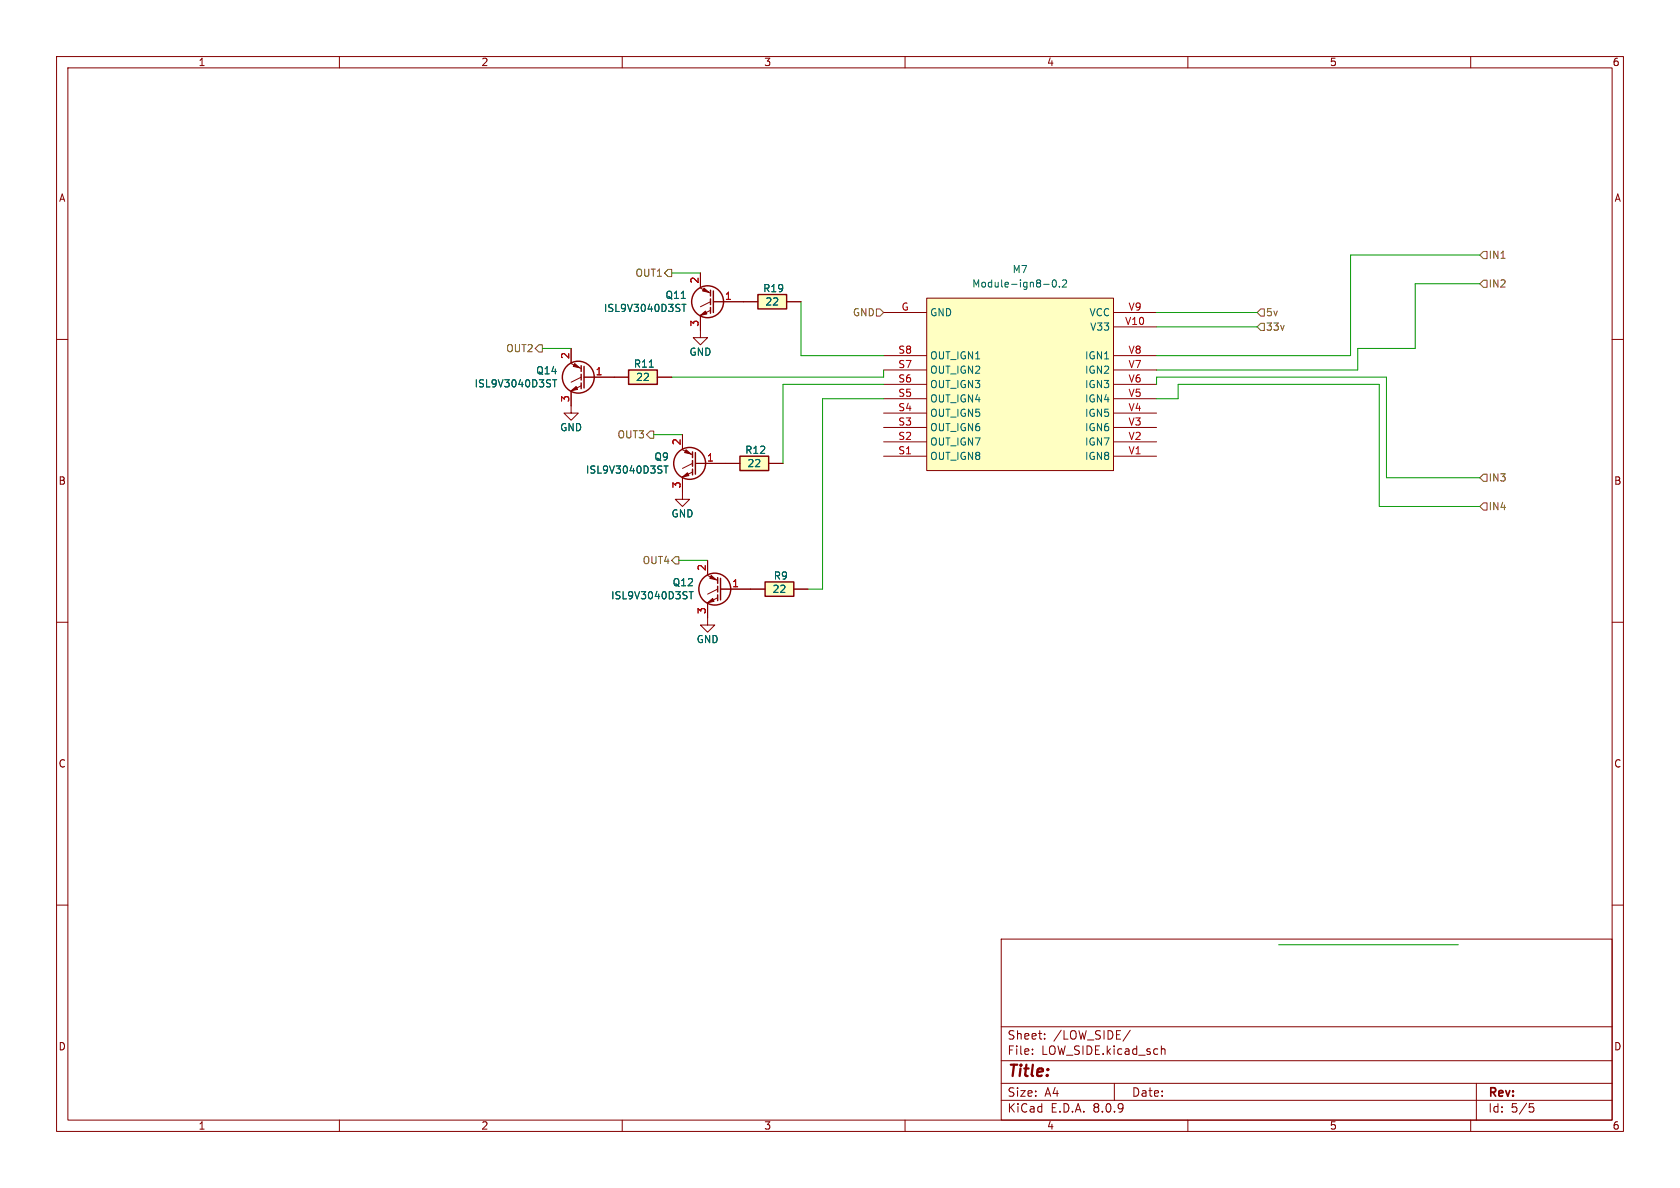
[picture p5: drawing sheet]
<svg xmlns="http://www.w3.org/2000/svg" width="297mm" height="210mm" viewBox="0 0 297 210" stroke-linecap="round" stroke-linejoin="round" font-family="sans-serif">
<g fill="none" stroke="#840000" stroke-width=".18">
<path d="M10 10h277v190h-277zM12 12h273v186h-273zM60 10v2M110 10v2M160 10v2M210 10v2M260 10v2M10 60h2M285 60h2M10 110h2M285 110h2M10 160h2"/>
<path d="M177 166h108v32h-108zM285 160h2M60 198v2M110 198v2M160 198v2M177 194.5h108M177 191.5h108M177 187.5h108M177 181.5h108M182.5 186.3v.1M182.5 185.5v.1M184.7 183.6v.1"/>
<path d="M184.7 182.8v.1M197 191.5v3M199.8 182.1l-1.3 2M205.3 185.5l.2-.1 .4 .1 .1 .9M210 198v2M260 198v2M261 191.5v6.5M270.4 195.1h.7M270.5 195.7h.4l.3 .3-.2 .5-.5 .1"/>
</g>
<path d="M130.8 80.6h5.1v2.6h-5.1z" fill="#ffffc2"/>
<path d="M130.8 80.6h5.1v2.6h-5.1z" fill="none" stroke="#840000" stroke-width=".25"/>
<path d="M128.3 81.9h2.5M135.9 81.9h2.5" fill="none" stroke="#840000" stroke-width=".18"/>
<path d="M163.8 52.7h33v30.5h-33z" fill="#ffffc2"/>
<g fill="none" stroke="#840000" stroke-width=".18">
<path d="M123.8 55.9v3.8h1.3l-1.3 1.3-1.2-1.3h1.2M123.8 50.9l1.8 .9M123.8 48.3v2.5M125.6 54.9l-1.8 .9M125.6 53.3l-1.8 .9M126.1 53.3h5.3M156.2 55.2h7.6M163.8 52.7h33v30.5h-33zM196.8 55.2h7.7M196.8 57.8h7.7M156.2 78.1h7.6M156.2 75.6h7.6"/>
<path d="M156.2 73h7.6M156.2 70.5h7.6M156.2 67.9h7.6M156.2 65.4h7.6M156.2 62.9h7.6M196.8 78.1h7.7M196.8 75.6h7.7M196.8 73h7.7M196.8 70.5h7.7M196.8 67.9h7.7M196.8 65.4h7.7M196.8 62.9h7.7"/>
<path d="M156.2 80.6h7.6M196.8 80.6h7.7"/>
</g>
<path d="M120.6 53.8h.7M120.9 53.8v1.3M184.5 50.3h1M186.2 49.5h.1a.68 .68 0 0 1 .5 .6 .68 .68 0 0 1-.5 .6 .84 .84 0 0 1-.1-1.2zM187.3 50.6v.1M187.8 49.6l.5-.1 .3 .3-.8 .9h.8" fill="none" stroke="#006464" stroke-width=".18"/>
<g fill="none" stroke="#840000" stroke-width=".25">
<path d="M125.6 51.3v1M125.6 52.8v1M125.6 54.4v1M126.1 51.4v3.8"/>
<circle cx="125.1" cy="53.3" r="2.82"/>
</g>
<g fill="#840000" stroke="#840000" stroke-width=".18">
<path d="M123.8 55.8l.9-.8 .3 .5z"/>
<path d="M124.5 50.9l.8 .8-1.1-.3z"/>
</g>
<path d="M134 52.1h5.1v2.5h-5.1z" fill="#ffffc2"/>
<g fill="none" stroke="#840000" stroke-width=".25">
<path d="M134 52.1h5.1v2.5h-5.1zM122.4 79.9v1M122.4 81.4v1M122.4 82.9v1M122.9 80v3.8M126.9 102.1v1M126.9 103.6v1M126.9 105.2v1M127.4 102.2v3.8"/>
<circle cx="121.9" cy="81.9" r="2.82"/>
<circle cx="126.4" cy="104.1" r="2.82"/>
</g>
<g fill="none" stroke="#840000" stroke-width=".18">
<path d="M131.4 53.3h2.6M139.1 53.3h2.5M101 71.8v1.2h1.2l-1.2 1.3-1.3-1.3h1.3M120.6 79.5l1.8 .9M120.6 76.8v2.6M120.6 84.5v3.8h1.3l-1.3 1.2-1.2-1.2h1.2M122.4 83.4l-1.8 .9M122.4 81.9l-1.8 .9M122.9 81.9h5.4M125.1 99.1v2.5M125.1 106.7v3.8h1.3l-1.3 1.3-1.3-1.3h1.3M125.1 101.7l1.8 .9"/>
<path d="M126.9 105.7l-1.8 .9M126.9 104.1l-1.8 .9M127.4 104.1h5.3"/>
</g>
<g fill="#840000" stroke="#840000" stroke-width=".18">
<path d="M120.6 84.3l.9-.7 .3 .5z"/>
<path d="M121.3 79.5l.9 .8-1.2-.3z"/>
<path d="M125.1 106.6l.9-.8 .2 .5z"/>
<path d="M125.7 101.7l.9 .8-1.1-.3z"/>
</g>
<path d="M117.4 82.4h.7M117.7 82.4v1.2M121.8 104.6h.8M122.2 104.6v1.3" fill="none" stroke="#006464" stroke-width=".18"/>
<path d="M111.1 65.4h5.1v2.5h-5.1z" fill="#ffffc2"/>
<path d="M111.1 65.4h5.1v2.5h-5.1z" fill="none" stroke="#840000" stroke-width=".25"/>
<path d="M108.6 66.7h2.5M116.2 66.7h2.5" fill="none" stroke="#840000" stroke-width=".18"/>
<path d="M114.8 64.9h.7" fill="none" stroke="#006464" stroke-width=".18"/>
<path d="M135.3 102.9h5v2.5h-5z" fill="#ffffc2"/>
<g fill="none" stroke="#840000" stroke-width=".25">
<path d="M102.7 64.6v1.1M102.7 66.2v1M102.7 67.7v1M103.3 64.8v3.8M135.3 102.9h5v2.5h-5z"/>
<circle cx="102.2" cy="66.7" r="2.82"/>
</g>
<g fill="none" stroke="#840000" stroke-width=".18">
<path d="M123.8 48.3v2.5M123.8 55.9v2.5M126.1 53.3h7.9M139.1 53.3h2.5M101 64.3l1.7 .9M101 61.6v2.5M101 69.2v2.6M102.7 68.2l-1.7 .9M102.7 66.7l-1.7 .9M103.3 66.7h7.8M116.2 66.7h2.5M120.6 76.8v2.6"/>
<path d="M120.6 84.5v2.5M122.9 81.9h7.9M125.1 99.1v2.5M135.9 81.9h2.5M125.1 106.7v2.5M127.4 104.1h7.9M140.3 104.1h2.6"/>
</g>
<g fill="#840000" stroke="#840000" stroke-width=".18">
<path d="M101 69.1l.9-.8 .2 .5z"/>
<path d="M101.6 64.3l.9 .7-1.2-.2z"/>
</g>
<path d="M120.6 53.8h.7M120.9 53.8v1.3M97.7 67.1h.7M98.1 67.1v1.3M114.8 64.9h.7M117.4 82.4h.7M117.7 82.4v1.2M121.8 104.6h.8M122.2 104.6v1.3" fill="none" stroke="#006464" stroke-width=".18"/>
<path d="M118.1 47.6h.6v1.3h-.6l-.6-.6zM154.9 54.6h.7l.6 .6-.6 .7h-.7zM222.9 54.6h.6v1.3h-.6l-.7-.7zM222.9 57.2h.6v1.2h-.6l-.7-.6zM262.3 44.5h.6v1.2h-.6l-.7-.6zM262.3 49.5h.6v1.3h-.6l-.7-.6zM95.2 61h.7v1.2h-.7l-.6-.6zM114.9 76.2h.7v1.3h-.7l-.6-.7zM119.4 98.4h.6v1.3h-.6l-.7-.6zM262.3 88.9h.6v1.3h-.6l-.7-.7zM262.3 83.8h.6v1.3h-.6l-.7-.6z" fill="none" stroke="#725600" stroke-width=".18"/>
<g fill="none" stroke="#009600" stroke-width=".18">
<path d="M118.7 48.3h5.1M141.6 53.3v9.6h14.6M204.5 55.2h17.7M204.5 57.8h17.7M261.6 50.2h-11.4v11.4h-10.2v3.8h-35.5M261.6 45.1h-22.8v17.8h-34.3M95.9 61.6h5.1M115.6 76.8h5M156.2 70.5h-10.8v33.6h-2.5M156.2 65.4v1.3h-37.5M156.2 67.9h-17.8v14M204.5 67.9v-1.2h40.6v17.8h16.5"/>
<path d="M204.5 70.5h3.8v-2.6h35.5v21.6h17.8M120 99.1h5.1M226.1 167h31.7"/>
</g>
<text font-size="2.8" fill="#840000" x="178" y="190.9">Title:</text>
<g font-size="2.1" fill="#840000">
<text x="178" y="184">Sheet:</text>
<text x="186.2" y="184">/LOW_SIDE/</text>
<text x="178" y="186.7">File:</text>
<text x="184.1" y="186.7">LOW_SIDE.kicad_sch</text>
<text x="178" y="196.9">KiCad</text>
<text x="178" y="194.1">Size:</text>
<text x="184.7" y="194.1">A4</text>
<text x="185.7" y="196.9">E.D.A.</text>
<text x="193.3" y="196.9">8.0.9</text>
<text x="200" y="194.1">Date:</text>
<text x="263" y="194.3">Rev:</text>
<text x="263" y="196.9">Id:</text>
<text x="267.1" y="196.9">5/5</text>
</g>
<g font-size="1.8" fill="#840000">
<text x="35" y="11.9">1</text>
<text x="85" y="11.9">2</text>
<text x="135" y="11.9">3</text>
<text x="185" y="11.9">4</text>
<text x="235" y="11.9">5</text>
<text x="285" y="11.9">6</text>
<text x="10.3" y="35.9">A</text>
<text x="285.3" y="35.9">A</text>
<text x="10.3" y="85.9">B</text>
<text x="285.3" y="85.9">B</text>
<text x="10.3" y="135.9">C</text>
<text x="285.3" y="135.9">C</text>
<text x="10.3" y="185.9">D</text>
<text x="285.3" y="185.9">D</text>
<text x="35" y="199.9">1</text>
<text x="85" y="199.9">2</text>
<text x="135" y="199.9">3</text>
<text x="185" y="199.9">4</text>
<text x="235" y="199.9">5</text>
<text x="285" y="199.9">6</text>
</g>
<g font-size="1.8" fill="#725600">
<text x="263.1" y="45.9">IN1</text>
<text x="112.2" y="49.1">OUT1</text>
<text x="263.1" y="51">IN2</text>
<text x="150.7" y="56.1">GND</text>
<text x="223.7" y="56.1">5v</text>
<text x="223.7" y="58.6">33v</text>
<text x="89.4" y="62.5">OUT2</text>
<text x="109.1" y="77.7">OUT3</text>
<text x="263.1" y="85.3">IN3</text>
<text x="263.1" y="90.4">IN4</text>
<text x="113.5" y="99.9">OUT4</text>
</g>
<g font-size="1.8" fill="#006464">
<text x="117.6" y="53">Q11</text>
<text x="134.8" y="51.9">R19</text>
<text x="171.8" y="51">Module-ign8-0.2</text>
<text x="178.9" y="48.5">M7</text>
<text x="106.7" y="55.3">ISL9V3040D3ST</text>
<text x="135.2" y="54.2">22</text>
<text x="164.3" y="56.1">GND</text>
<text x="192.5" y="56.1">VCC</text>
<text x="192.6" y="58.6">V33</text>
<text x="112" y="65.2">R11</text>
<text x="121.8" y="63.1">GND</text>
<text x="164.3" y="63.7">OUT_IGN1</text>
<text x="191.7" y="63.7">IGN1</text>
<text x="83.8" y="68.7">ISL9V3040D3ST</text>
<text x="94.7" y="66.4">Q14</text>
<text x="112.4" y="67.5">22</text>
<text x="164.3" y="71.3">OUT_IGN4</text>
<text x="164.3" y="68.8">OUT_IGN3</text>
<text x="164.3" y="66.3">OUT_IGN2</text>
<text x="191.7" y="71.3">IGN4</text>
<text x="191.7" y="68.8">IGN3</text>
<text x="191.7" y="66.3">IGN2</text>
<text x="98.9" y="76.4">GND</text>
<text x="164.3" y="76.4">OUT_IGN6</text>
<text x="164.3" y="73.9">OUT_IGN5</text>
<text x="191.7" y="76.4">IGN6</text>
<text x="191.7" y="73.9">IGN5</text>
<text x="103.5" y="83.9">ISL9V3040D3ST</text>
<text x="115.6" y="81.6">Q9</text>
<text x="131.6" y="80.4">R12</text>
<text x="132" y="82.8">22</text>
<text x="164.3" y="81.5">OUT_IGN8</text>
<text x="164.3" y="79">OUT_IGN7</text>
<text x="191.7" y="81.5">IGN8</text>
<text x="191.7" y="79">IGN7</text>
<text x="118.6" y="91.7">GND</text>
<text x="107.9" y="106.1">ISL9V3040D3ST</text>
<text x="118.8" y="103.8">Q12</text>
<text x="136.5" y="105">22</text>
<text x="136.7" y="102.7">R9</text>
<text x="123.1" y="113.9">GND</text>
</g>
<g font-size="1.8" fill="#a90000">
<text x="123.6" y="50.2" transform="rotate(-90 123.6 50.2)">2</text>
<text x="128.1" y="53.1">1</text>
<text x="123.6" y="57.9" transform="rotate(-90 123.6 57.9)">3</text>
<text x="159.3" y="55">G</text>
<text x="198.8" y="57.5">V10</text>
<text x="199.4" y="55">V9</text>
<text x="100.7" y="63.6" transform="rotate(-90 100.7 63.6)">2</text>
<text x="158.7" y="65.2">S7</text>
<text x="158.7" y="62.6">S8</text>
<text x="199.4" y="65.2">V7</text>
<text x="199.4" y="62.6">V8</text>
<text x="100.7" y="71.2" transform="rotate(-90 100.7 71.2)">3</text>
<text x="105.2" y="66.4">1</text>
<text x="158.7" y="70.2">S5</text>
<text x="158.7" y="67.7">S6</text>
<text x="199.4" y="70.2">V5</text>
<text x="199.4" y="67.7">V6</text>
<text x="158.7" y="77.9">S2</text>
<text x="158.7" y="75.3">S3</text>
<text x="158.7" y="72.8">S4</text>
<text x="199.4" y="77.9">V2</text>
<text x="199.4" y="75.3">V3</text>
<text x="199.4" y="72.8">V4</text>
<text x="120.4" y="78.8" transform="rotate(-90 120.4 78.8)">2</text>
<text x="124.9" y="81.7">1</text>
<text x="158.7" y="80.4">S1</text>
<text x="199.4" y="80.4">V1</text>
<text x="120.4" y="86.4" transform="rotate(-90 120.4 86.4)">3</text>
<text x="124.8" y="101" transform="rotate(-90 124.8 101)">2</text>
<text x="129.3" y="103.9">1</text>
<text x="124.8" y="108.7" transform="rotate(-90 124.8 108.7)">3</text>
</g>
</svg>
